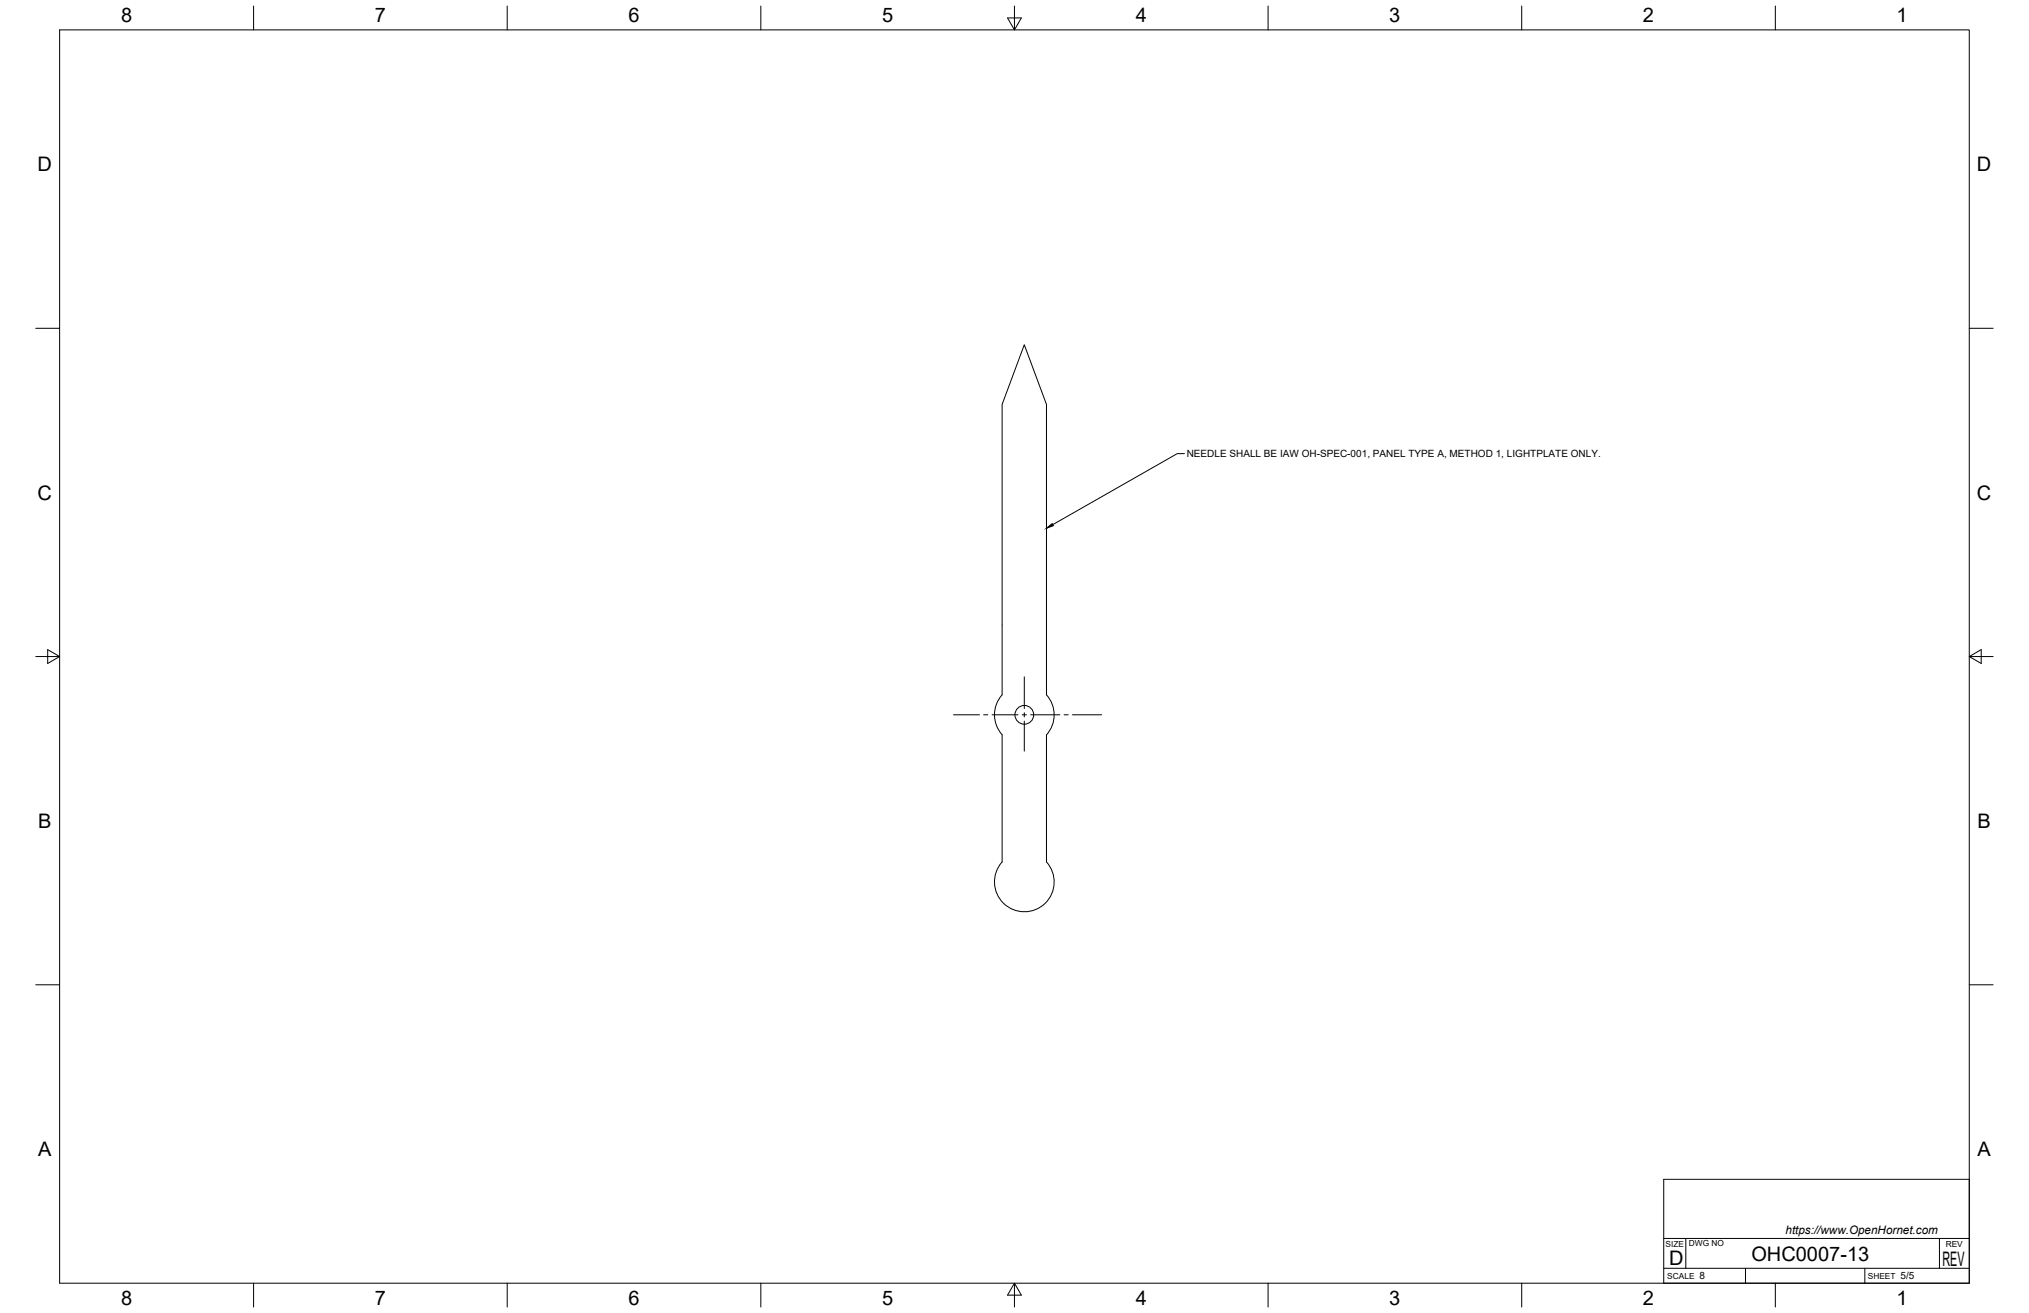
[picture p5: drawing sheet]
<svg xmlns="http://www.w3.org/2000/svg" width="864mm" height="559mm" viewBox="0 0 864 559" stroke-linecap="round" stroke-linejoin="round" font-family="sans-serif">
<!-- layer: Visible -->
<g fill="none" stroke="#000" stroke-width=".43">
<path d="M426.5 312.7a12.7 12.7 0 0 1 0-17v-123.6l9.5-25.4 9.4 25.4v123.6a12.7 12.7 0 0 1 0 17v54.2a12.7 12.7 0 0 1-.6 17.6 12.7 12.7 0 0 1-17.7 0 12.7 12.7 0 0 1-.6-17.7v-54.1"/>
<circle cx="436" cy="304.2" r="4"/>
</g>
<!-- layer: Border -->
<g fill="none" stroke="#000" stroke-width=".43">
<path d="M25.4 12.7h812.8v533.4h-812.8zM107.9 2.6v10.1M215.9 2.6v10.1M323.8 2.6v10.1M428.8 7.6h5.9l-2.9 5.1zM431.8 2.6v10.1M539.7 2.6v10.1M647.7 2.6v10.1M755.6 2.6v10.1M15.2 139.7h10.2M838.2 139.7h10.1M15.2 279.4h10.2"/>
<path d="M20.3 276.5l5.1 2.9-5.1 3zM838.2 279.4l5.1-2.9v5.9zM838.2 279.4h10.1M15.2 419.1h10.2M838.2 419.1h10.1M107.9 546.1v10.2M215.9 546.1v10.2M323.8 546.1v10.2M431.8 546.1l2.9 5.1h-5.9zM431.8 546.1v10.2M539.7 546.1v10.2M647.7 546.1v10.2"/>
<path d="M755.6 546.1v10.2"/>
</g>
<!-- layer: Titleblock -->
<path d="M708.1 501.9h130.1v44.2h-130.1zM708.1 539.8h130.1M708.1 527.1h130.1M717.5 527.1v12.7M742.9 539.8v6.3M793.7 539.8v6.3M825.5 527.1v12.7" fill="none" stroke="#000" stroke-width=".43"/>
<!-- layer: Annotations -->
<path d="M445.4 224.8l2.4-2 .5 .9z" fill="#000" stroke="#000" stroke-width=".43"/>
<path d="M504.1 193.1h-3l-53 30.2" fill="none" stroke="#000" stroke-width=".43"/>
<!-- layer: Center Lines -->
<path d="M436 288.1v13.4M405.8 304.2h11.1M418.7 304.2h1.8M422.3 304.2h11M435.1 304.2h1.8M436 303.3v1.8M436 306.9v12.8M438.7 304.2h12.4M452.9 304.2h1.8M456.5 304.2h12.4" fill="none" stroke="#000" stroke-width=".43"/>
<g font-size="8.5">
<text x="51.6" y="9.4">8</text>
<text x="159.5" y="9.4">7</text>
<text x="267.5" y="9.4">6</text>
<text x="375.4" y="9.3">5</text>
<text x="483.4" y="9.4">4</text>
<text x="591.3" y="9.4">3</text>
<text x="699.3" y="9.4">2</text>
<text x="807.2" y="9.4">1</text>
<text x="16" y="72.9">D</text>
<text x="841.4" y="72.9">D</text>
<text x="16" y="212.6">C</text>
<text x="841.4" y="212.6">C</text>
<text x="16.2" y="352.3">B</text>
<text x="841.7" y="352.3">B</text>
<text x="16.2" y="492">A</text>
<text x="841.7" y="492">A</text>
<text x="710.4" y="538.4">D</text>
<text x="745.4" y="536.7">OHC0007-13</text>
<text x="826.8" y="538.8">REV</text>
<text x="51.6" y="555.5">8</text>
<text x="159.5" y="555.5">7</text>
<text x="267.5" y="555.5">6</text>
<text x="375.4" y="555.4">5</text>
<text x="483.4" y="555.5">4</text>
<text x="591.3" y="555.5">3</text>
<text x="699.3" y="555.5">2</text>
<text x="807.2" y="555.5">1</text>
</g>
<text font-size="5" x="760" y="525.2">https://www.OpenHornet.com</text>
<g font-size="4.3">
<text x="505.1" y="194.3">NEEDLE SHALL BE IAW OH-SPEC-001, PANEL TYPE A, METHOD 1, LIGHTPLATE ONLY.</text>
<text x="723.4" y="544.5">8</text>
<text x="809" y="544.5">5/5</text>
</g>
<g font-size="3.5">
<text x="708.9" y="530.9">SIZE</text>
<text x="718.9" y="530.5">DWG NO</text>
<text x="828.2" y="530.9">REV</text>
<text x="709.6" y="544.2">SCALE</text>
<text x="795" y="544.2">SHEET</text>
</g>
</svg>
